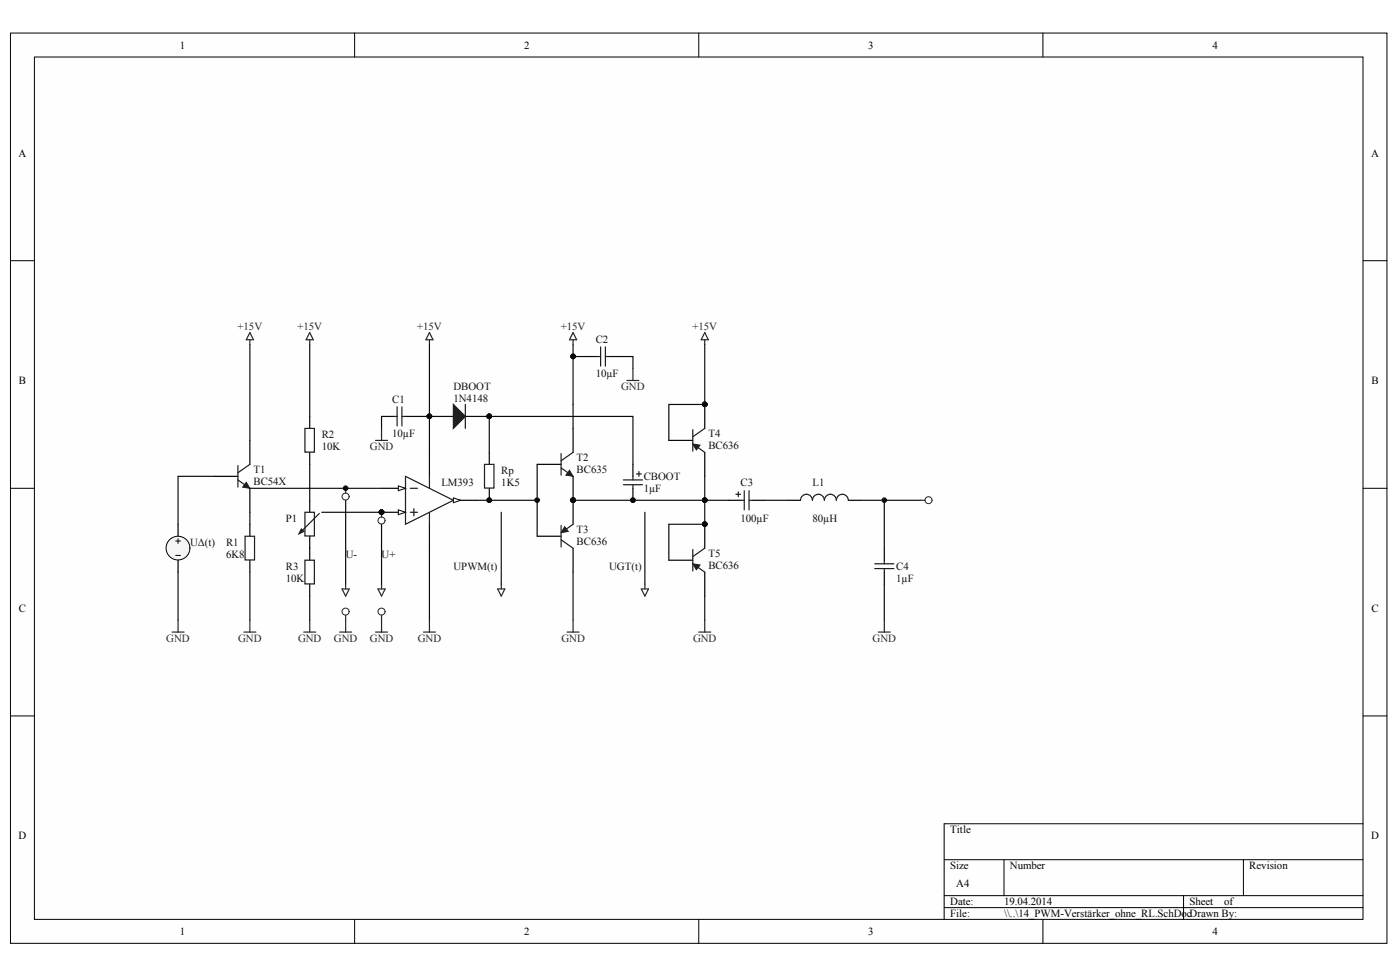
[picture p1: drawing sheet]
<svg xmlns="http://www.w3.org/2000/svg" width="288mm" height="201mm" viewBox="0 0 288 201" stroke-linecap="round" stroke-linejoin="round" font-family="sans-serif">
<g fill="#fefefe" stroke="#000" stroke-width=".21">
<path d="M2.2 6.8h283v187.2h-283z"/>
<path d="M7.1 11.7h273.2v177.3h-273.2z"/>
</g>
<g fill="none" stroke="#000" stroke-width=".21">
<path d="M72.9 6.8v4.9M143.7 6.8v4.9M214.4 6.8v4.9M2.2 53.6h4.9M280.3 53.6h4.9M2.2 100.4h4.9M280.3 100.4h4.9M2.2 147.2h4.9M280.3 147.2h4.9M194.1 176.8h86.2M206.4 176.8v7.4M255.7 176.8v7.4"/>
<path d="M280.3 169.4h-86.2v19.7M72.9 189.1v4.9M143.7 189.1v4.9M194.1 184.2h86.2M194.1 186.6h86.2M214.4 189.1v4.9M243.4 184.2v4.9"/>
</g>
<path d="M78.5 100.4h4.9" fill="none" stroke="#000" stroke-width=".25"/>
<path d="M81.9 99.9l1.5 .5-1.5 .5z" fill="#fefefe" stroke="#000" stroke-width=".21"/>
<path d="M78.5 105.3h4.9" fill="none" stroke="#000" stroke-width=".25"/>
<path d="M81.9 104.8l1.5 .5-1.5 .5z" fill="#fefefe" stroke="#000" stroke-width=".21"/>
<circle cx="78.4" cy="105.3" r=".47" fill="#0e0e0e" stroke="#0e0e0e" stroke-width=".21"/>
<path d="M88.3 93v4.9M93.2 102.9h4.9" fill="none" stroke="#000" stroke-width=".25"/>
<path d="M93.2 102.4l1.5 .5-1.5 .5z" fill="#fefefe" stroke="#000" stroke-width=".21"/>
<path d="M36.6 107.8v2.5M36.6 115.2v2.4M88.3 107.8v4.9" fill="none" stroke="#000" stroke-width=".25"/>
<path d="M83.4 97.9l9.8 5-9.8 4.9zM88.3 97.9v2.5M84.4 100.4h1.4M84.4 105.3h1.4M85.1 104.6v1.5M88.3 105.3v2.5" fill="none" stroke="#1c1c1c" stroke-width=".25"/>
<circle cx="78.4" cy="105.3" r=".47" fill="#0e0e0e" stroke="#0e0e0e" stroke-width=".21"/>
<path d="M62.5 130h2.4M63.7 127.5v2.5M87.1 130h2.4M88.3 127.5v2.5" fill="none" stroke="#262626" stroke-width=".25"/>
<circle cx="36.6" cy="112.7" r="2.44" fill="#f5f5f5" stroke="#000" stroke-width=".21"/>
<path d="M36.1 111.2h1M36.1 114.2h1M36.6 110.7v1" fill="none" stroke="#000" stroke-width=".21"/>
<g fill="none" stroke="#0e0e0e" stroke-width=".25">
<path d="M51.4 70.8v19.7M63.7 70.8v14.8M88.3 70.8v22.2M117.8 70.8v17.3M117.8 73.3h2.5M127.7 73.3h2.4v2.5M144.9 70.8v12.4h-7.4v7.3M44 97.9h-7.4v9.9M63.7 95.5v7.4M78.5 85.6v2.5M85.8 85.6h2.5M100.6 93v-7.4h29.5v9.9"/>
<path d="M110.5 95.5v14.8M144.9 97.9v9.9h-7.4v7.4M36.6 117.6v9.9M51.4 105.3v2.5M51.4 117.6v9.9M51.4 100.4h27.1M66.1 105.3h12.4M71.1 102.9v17.2M78.5 107.8v12.3M88.3 112.7v14.8M98.1 102.9h12.4M103.1 105.3v14.8"/>
<path d="M117.8 102.9h32M117.8 117.6v9.9M132.6 105.3v14.8M157.2 102.9h4.9M176.9 102.9h12.3M181.8 102.9v9.8M63.7 122.6v4.9M144.9 122.6v4.9M181.8 120.1v7.4"/>
</g>
<g fill="#0e0e0e" stroke="#0e0e0e" stroke-width=".21">
<circle cx="78.4" cy="105.3" r=".47"/>
<circle cx="100.6" cy="102.8" r=".47"/>
<circle cx="100.6" cy="85.6" r=".47"/>
<circle cx="88.3" cy="85.6" r=".47"/>
<circle cx="117.8" cy="102.8" r=".47"/>
<circle cx="110.4" cy="102.8" r=".47"/>
<circle cx="144.9" cy="83.1" r=".47"/>
<circle cx="144.9" cy="107.8" r=".47"/>
<circle cx="144.9" cy="102.8" r=".47"/>
<circle cx="130.1" cy="102.8" r=".47"/>
<circle cx="181.8" cy="102.8" r=".47"/>
<circle cx="117.8" cy="73.3" r=".47"/>
<circle cx="71.1" cy="100.4" r=".47"/>
</g>
<g fill="none" stroke="#262626" stroke-width=".25">
<path d="M51.4 68.4l.7 1.5h-1.5zM51.4 69.9v.9M63.7 68.4l.7 1.5h-1.5zM63.7 69.9v.9M88.3 68.4l.7 1.5h-1.4zM88.3 69.9v.9M117.8 68.4l.8 1.5h-1.5zM117.8 69.9v.9M128.9 78.2h2.5M130.1 75.8v2.4M144.9 68.4l.7 1.5h-1.4zM144.9 69.9v.9"/>
<path d="M77.2 90.5h2.5M78.5 88.1v2.4M71.1 100.4v1M78.5 105.3v1M189.2 102.9h1M35.4 130h2.4M36.6 127.5v2.5M50.1 130h2.5M51.4 127.5v2.5M69.8 130h2.5M70.3 121.1h1.5l-.7 1.5zM71.1 120.1v1"/>
<path d="M71.1 126.5v3.5M77.2 130h2.5M77.7 121.1h1.5l-.7 1.5zM78.5 120.1v1M78.5 126.5v3.5M102.3 121.1h1.5l-.7 1.5zM103.1 120.1v1M116.6 130h2.5M117.8 127.5v2.5M131.9 121.1h1.4l-.7 1.5zM132.6 120.1v1M143.7 130h2.4"/>
<path d="M144.9 127.5v2.5M180.6 130h2.5M181.8 127.5v2.5"/>
</g>
<g fill="none" stroke="#000" stroke-width=".25">
<path d="M120.3 73.3h2.5M125.2 73.3h2.5M44 97.9h4.9M51.4 90.5v5M63.7 85.6v2.5M63.7 93v2.5M78.5 85.6h2.4M83.4 85.6h2.4M88.3 85.6h4.9M95.7 85.6h4.9M100.6 93v2.5M110.5 95.5h4.9"/>
<path d="M117.8 88.1v4.9M117.8 97.9v9.9M130.1 95.5v2.4M137.5 90.5h4.9M144.9 83.2v4.9M144.9 93v4.9M51.4 100.4v4.9M51.4 107.8v2.5M51.4 115.2v2.4M63.7 102.9v2.4M63.7 110.3v4.9M100.6 100.4v2.5"/>
<path d="M110.5 110.3h4.9M117.8 112.7v4.9M130.1 100.4v2.5M137.5 115.2h4.9M144.9 107.8v4.9M144.9 117.6v5M149.8 102.9h2.5M154.8 102.9h2.4M162.1 102.9h2.5M174.4 102.9h2.5M181.8 112.7v2.5M181.8 117.6v2.5"/>
<path d="M63.7 120.1v2.5"/>
</g>
<g fill="none" stroke="#1c1c1c" stroke-width=".25">
<path d="M122.8 73.3h.7M123.5 71.3v4M124.5 71.3v4M124.5 73.3h.7M48.9 98.7l2.5 1.7M48.9 95.7v4.5M51.4 95.5l-2.5 1.7M62.7 88.1h1.9v4.9h-1.9zM80.9 85.6h.8M81.7 83.7v3.9M82.6 83.7v3.9M82.6 85.6h.8"/>
<path d="M95.7 83.2v4.9M99.6 95.5h2v4.9h-2zM115.4 96.2l2.4 1.7M115.4 93.3v4.4M117.8 93l-2.4 1.7M128.2 98.7h3.9M128.2 99.7h3.9M130.1 97.9v.8M130.1 99.7v.7M130.9 97.4h1M131.4 97v.9M142.4 88.3v4.5"/>
<path d="M143.2 91.8l1.7 1.2M144.9 88.1l-2.5 1.7M50.4 110.3h1.9v4.8h-1.9zM62.7 105.3h1.9v4.9h-1.9zM62.7 115.2h1.9v4.9h-1.9zM65.7 105.6l-3.7 3.7M115.4 108v4.5M115.4 111l2.4 1.7M117.8 107.8l-1.7 1.2M142.4 113v4.4M143.2 116.4l1.7 1.2M144.9 112.7l-2.5 1.7"/>
<path d="M151.3 101.6h1M151.8 101.1v1M152.3 102.9h.7M153 100.9v3.9M154 102.9h.8M154 100.9v3.9M167 102.9a1.22 1.22 0 0 0-1.2-1.3 1.22 1.22 0 0 0-1.2 1.3M169.5 102.9a1.22 1.22 0 0 0-1.2-1.3 1.22 1.22 0 0 0-1.2 1.3M172 102.9a1.22 1.22 0 0 0-1.3-1.3 1.22 1.22 0 0 0-1.2 1.3M174.4 102.9a1.22 1.22 0 0 0-1.2-1.3 1.22 1.22 0 0 0-1.2 1.3M179.9 115.9h3.9M179.9 116.9h3.9"/>
<path d="M181.8 115.2v.7M181.8 116.9v.7"/>
</g>
<g fill="#1c1c1c" stroke="#1c1c1c" stroke-width=".25">
<path d="M62 108.8l.5 .5-1 .5z"/>
<path d="M93.2 83.2l2.5 2.4-2.5 2.5z"/>
</g>
<g fill="#1c1c1c" stroke="#1c1c1c" stroke-width=".21">
<path d="M50.6 99.2l.8 1.2-1.5-.2z"/>
<path d="M117.1 96.7l.7 1.2-1.4-.2z"/>
<path d="M116.1 108.3l.8 1-1.5 .2z"/>
<path d="M142.4 91.3l1.5 .2-.7 1z"/>
<path d="M142.4 115.9l1.5 .3-.7 1z"/>
</g>
<g fill="none" stroke="#262626" stroke-width=".21">
<circle cx="71.1" cy="102.1" r=".72"/>
<circle cx="78.4" cy="107" r=".72"/>
<circle cx="190.9" cy="102.8" r=".72"/>
<circle cx="71.1" cy="125.7" r=".72"/>
<circle cx="78.4" cy="125.7" r=".72"/>
</g>
<g font-size="2.2">
<text x="37" y="10">1</text>
<text x="107.8" y="10">2</text>
<text x="178.5" y="10">3</text>
<text x="249.3" y="10">4</text>
<text x="3.8" y="32.2">A</text>
<text x="282" y="32.2">A</text>
<text x="3.9" y="79">B</text>
<text x="282" y="79">B</text>
<text x="3.9" y="125.8">C</text>
<text x="282" y="125.8">C</text>
<text x="3.8" y="172.6">D</text>
<text x="195.4" y="171.4">Title</text>
<text x="282" y="172.6">D</text>
<text x="195.4" y="178.7">Size</text>
<text x="207.7" y="178.7">Number</text>
<text x="256.9" y="178.7">Revision</text>
<text x="196.6" y="182.4">A4</text>
<text x="195.4" y="186.1">Date:</text>
<text x="195.4" y="188.6">File:</text>
<text x="206.4" y="186.1">19.04.2014</text>
<text x="206.4" y="188.6">\\..\14_PWM-Verstärker_ohne_RL.SchDocDrawn By:</text>
<text x="244.6" y="186.1">Sheet</text>
<text x="251.7" y="186.1">of</text>
<text x="37" y="192.3">1</text>
<text x="107.8" y="192.3">2</text>
<text x="178.5" y="192.3">3</text>
<text x="249.3" y="192.3">4</text>
</g>
<g font-size="2.2" fill="#262626">
<text x="48.8" y="67.9">+15V</text>
<text x="61.2" y="67.9">+15V</text>
<text x="85.8" y="67.9">+15V</text>
<text x="115.3" y="67.9">+15V</text>
<text x="142.4" y="67.9">+15V</text>
<text x="127.7" y="80.2">GND</text>
<text x="76.1" y="92.5">GND</text>
<text x="34.2" y="132">GND</text>
<text x="49" y="132">GND</text>
<text x="61.3" y="132">GND</text>
<text x="68.7" y="132">GND</text>
<text x="76.1" y="132">GND</text>
<text x="85.9" y="132">GND</text>
<text x="115.4" y="132">GND</text>
<text x="142.5" y="132">GND</text>
<text x="179.4" y="132">GND</text>
</g>
<g font-size="2.2" fill="#0e0e0e">
<text x="122.5" y="70.6">C2</text>
<text x="122.5" y="77.5">10µF</text>
<text x="80.7" y="82.9">C1</text>
<text x="93.2" y="80.2">DBOOT</text>
<text x="93.2" y="82.7">1N4148</text>
<text x="80.7" y="89.8">10µF</text>
<text x="145.7" y="89.8">T4</text>
<text x="66.1" y="90.1">R2</text>
<text x="66.1" y="92.5">10K</text>
<text x="118.6" y="94.7">T2</text>
<text x="145.7" y="92.3">BC636</text>
<text x="52.1" y="97.2">T1</text>
<text x="52.1" y="99.7">BC54X</text>
<text x="90.8" y="99.9">LM393</text>
<text x="103.1" y="99.9">1K5</text>
<text x="103.1" y="97.4">Rp</text>
<text x="118.6" y="97.2">BC635</text>
<text x="132.4" y="101.2">1µF</text>
<text x="132.4" y="98.7">CBOOT</text>
<text x="152.3" y="99.9">C3</text>
<text x="167.1" y="99.9">L1</text>
<text x="58.8" y="107.3">P1</text>
<text x="152.3" y="107.3">100µF</text>
<text x="167.1" y="107.3">80µH</text>
<text x="39.1" y="112.3">UΔ(t)</text>
<text x="46.5" y="112.3">R1</text>
<text x="118.6" y="109.5">T3</text>
<text x="118.6" y="112">BC636</text>
<text x="46.5" y="114.7">6K8</text>
<text x="58.8" y="117.1">R3</text>
<text x="58.8" y="119.6">10K</text>
<text x="71.1" y="114.7">U-</text>
<text x="78.5" y="114.7">U+</text>
<text x="93.2" y="117.1">UPWM(t)</text>
<text x="125.2" y="117.1">UGT(t)</text>
<text x="145.7" y="114.4">T5</text>
<text x="145.7" y="116.9">BC636</text>
<text x="184.3" y="117.1">C4</text>
<text x="184.3" y="119.6">1µF</text>
</g>
</svg>
